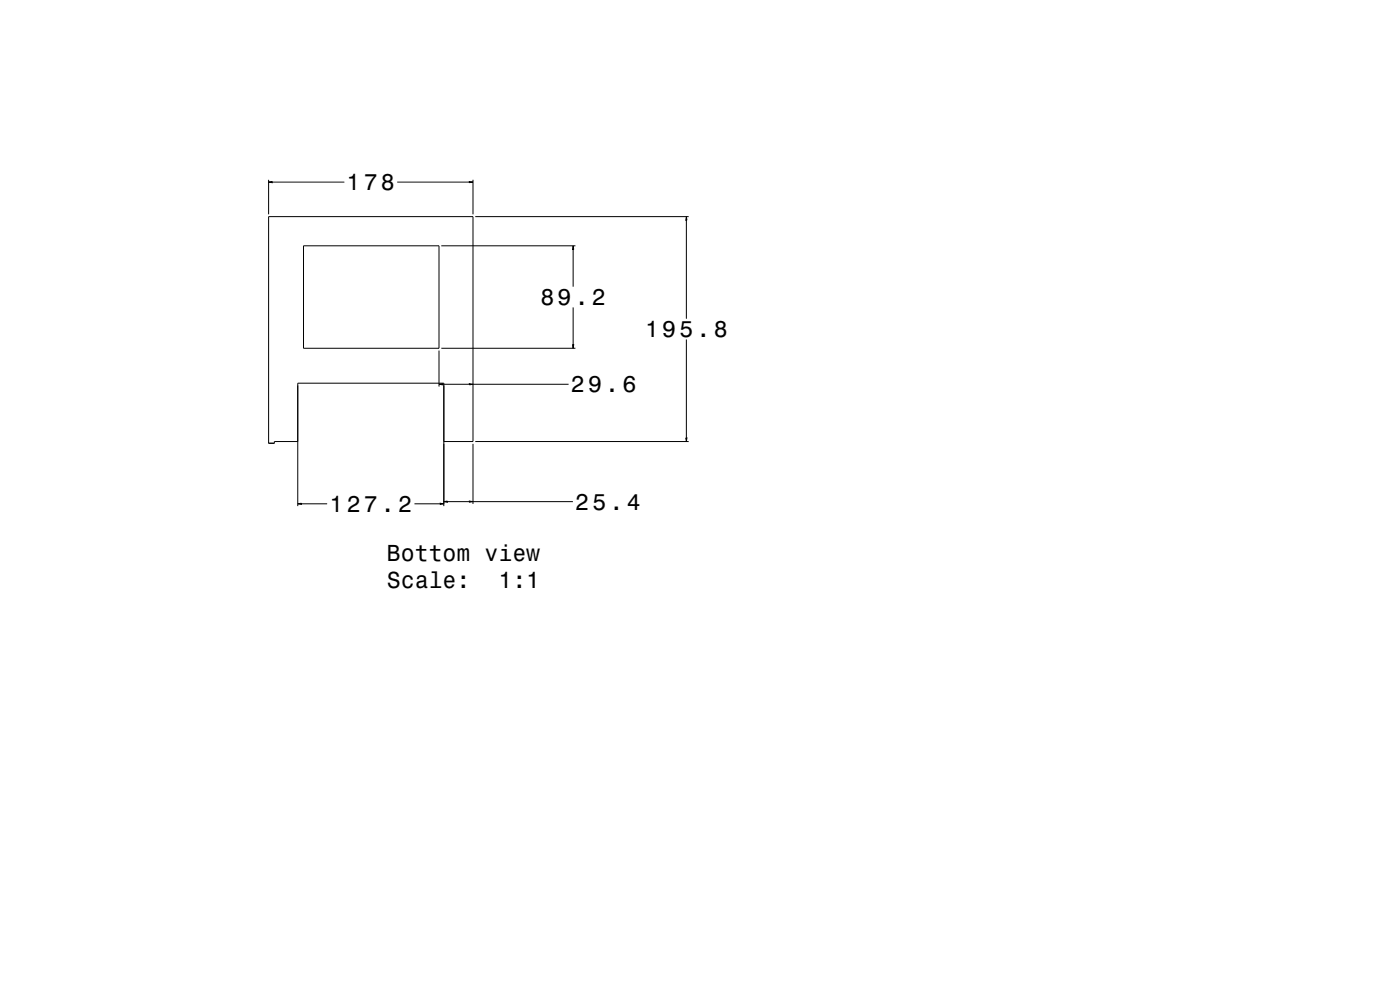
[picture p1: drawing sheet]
<svg xmlns="http://www.w3.org/2000/svg" width="1219mm" height="864mm" viewBox="0 0 1219 864" stroke-linecap="round" stroke-linejoin="round" font-family="sans-serif">
<g fill="none" stroke="#000" stroke-width=".87">
<path d="M234 159l3-1v1zM234 157v30M237 159h63M346 159h63M409 158l3 1h-3zM412 157v30M414 189h186M598 189v3h-1zM598 192v85M264 214h118v89h-118zM384 214h117M499 214l1 3h-1z"/>
<path d="M499 217v33M499 268v32M598 296v85M382 305v32M384 303h117M499 300h1l-1 3zM382 335l3-1v1zM385 335h24M409 334l3 1h-3zM412 335h83M259 384h-20v2h-5v-197h178v195h-25M412 386v53"/>
<path d="M414 384h186M597 381h1v3zM259 439l3-1v1zM262 439h23M361 439h22M383 438l4 1h-4zM387 437l3-1v1zM390 437h19M409 436l3 1h-3zM412 437h87M259 441v-107h128v107"/>
</g>
<g fill="#000">
<path d="M234 159l3-1v1z" fill-rule="evenodd"/>
<path d="M409 158l3 1h-3z" fill-rule="evenodd"/>
<path d="M598 189v3h-1z" fill-rule="evenodd"/>
<path d="M499 214l1 3h-1z" fill-rule="evenodd"/>
<path d="M499 300h1l-1 3z" fill-rule="evenodd"/>
<path d="M382 335l3-1v1z" fill-rule="evenodd"/>
<path d="M409 334l3 1h-3z" fill-rule="evenodd"/>
<path d="M597 381h1v3z" fill-rule="evenodd"/>
<path d="M259 439l3-1v1z" fill-rule="evenodd"/>
<path d="M383 438l4 1h-4z" fill-rule="evenodd"/>
<path d="M387 437l3-1v1z" fill-rule="evenodd"/>
<path d="M409 436l3 1h-3z" fill-rule="evenodd"/>
</g>
<g font-size="20.2">
<text x="302" y="166">178</text>
<text x="471" y="266">89.2</text>
<text x="562" y="293">195.8</text>
<text x="497" y="342">29.6</text>
<text x="501" y="444">25.4</text>
<text x="287" y="446">127.2</text>
<text x="337" y="488">Bottom view</text>
<text x="337" y="512">Scale:</text>
<text x="434" y="512">1:1</text>
</g>
</svg>
